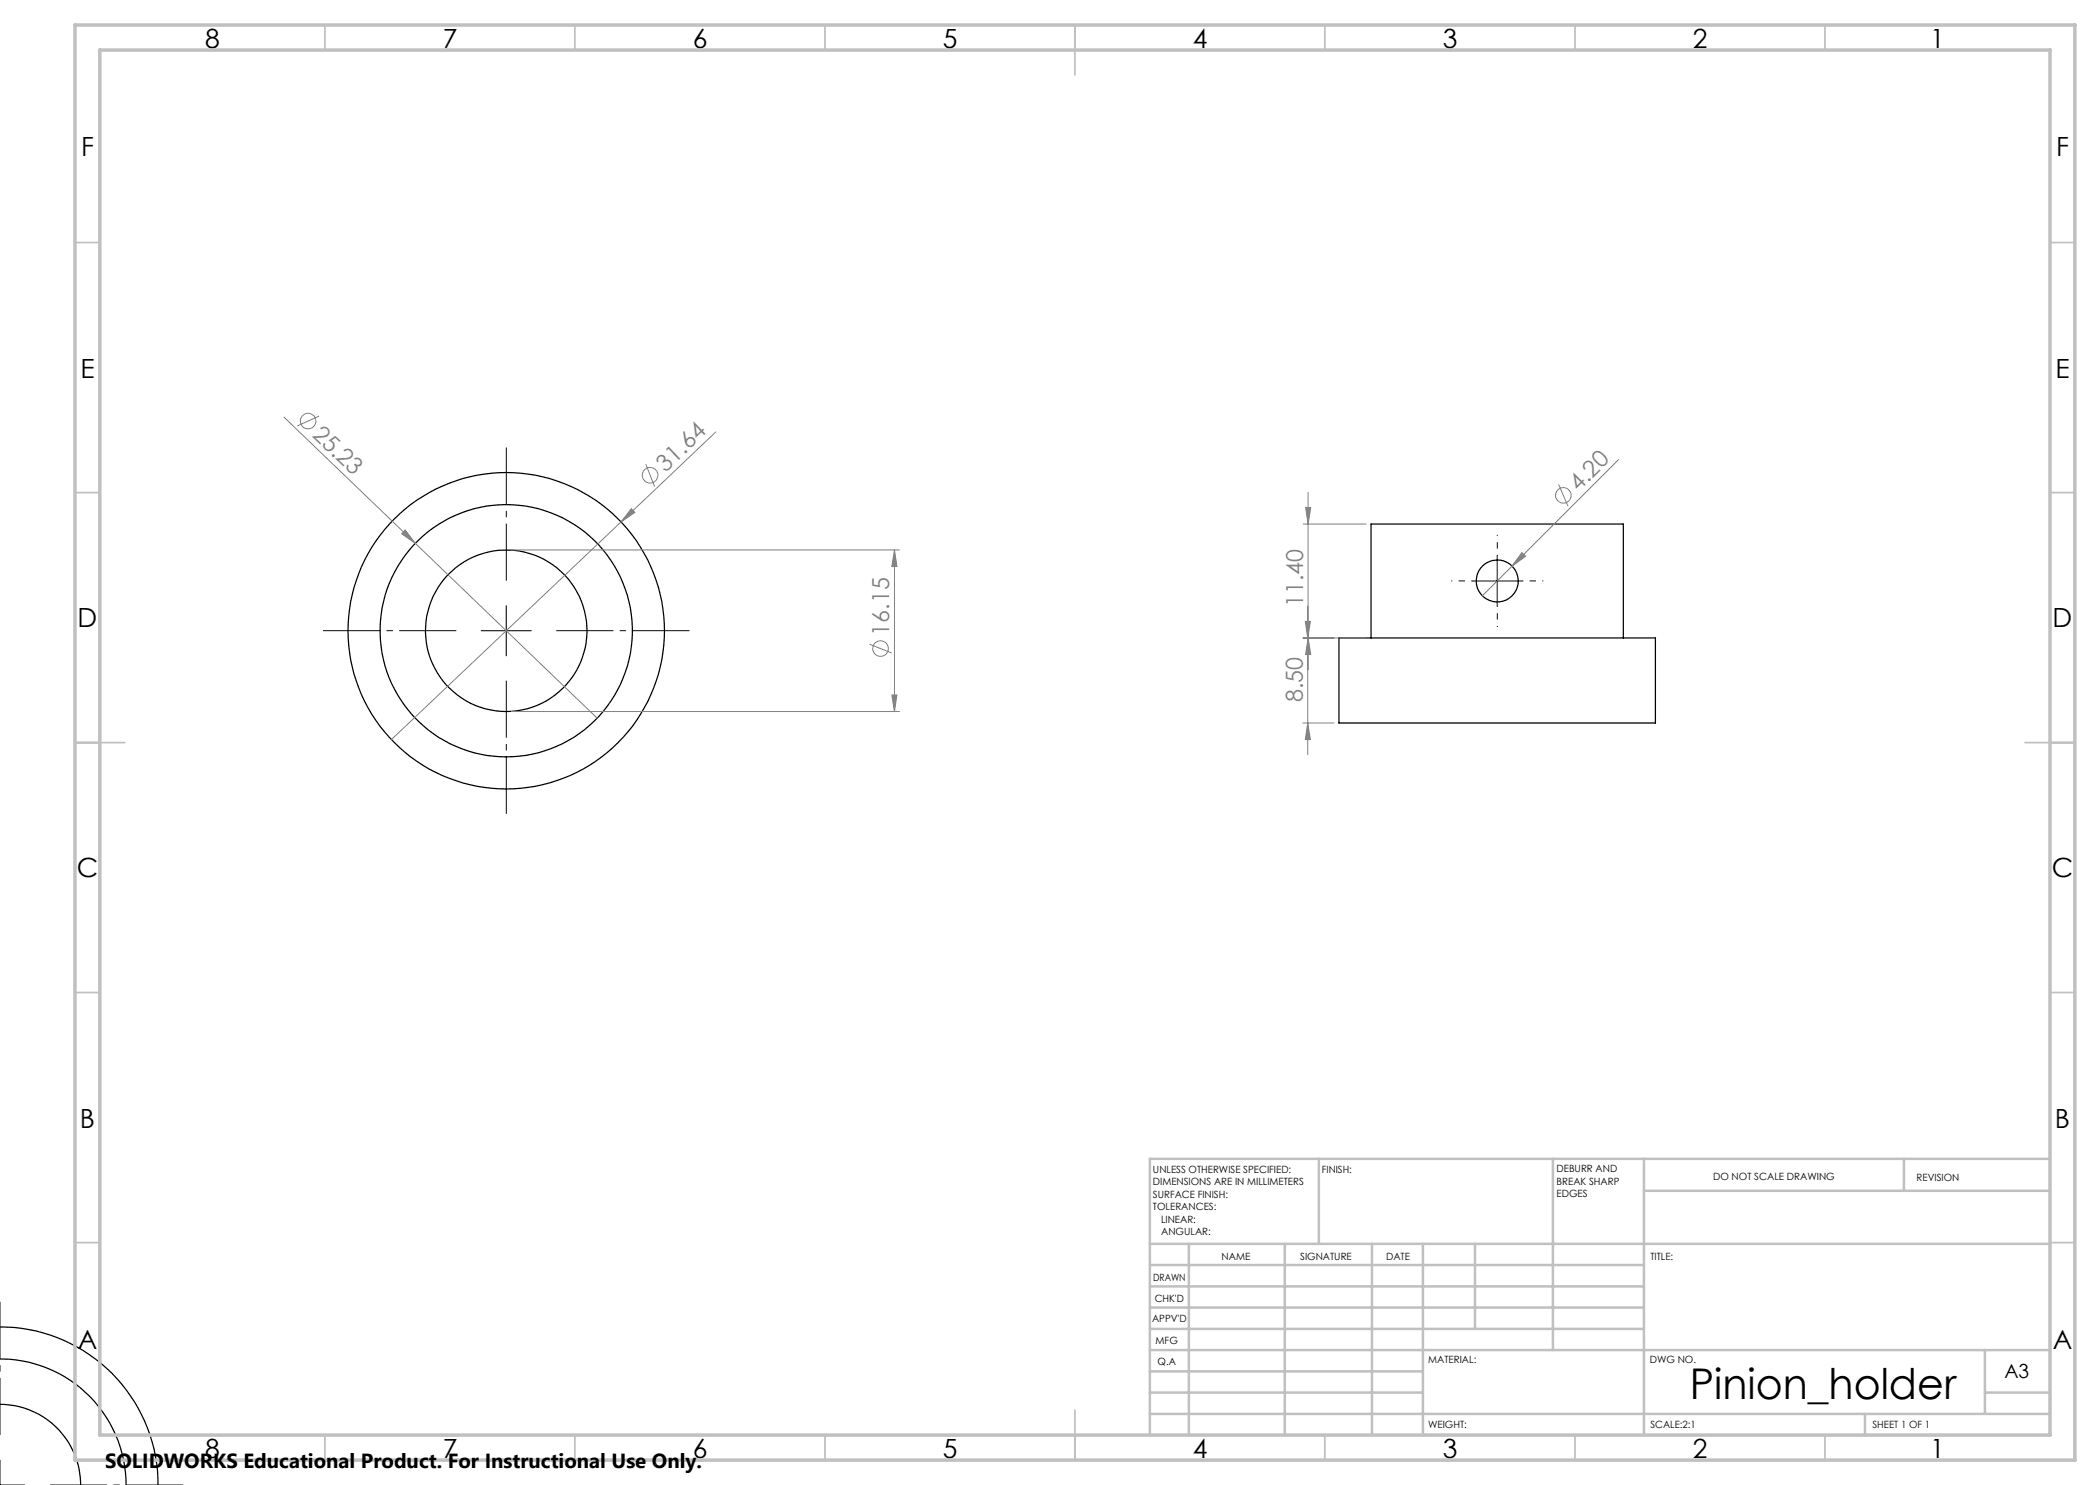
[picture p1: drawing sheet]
<svg xmlns="http://www.w3.org/2000/svg" width="420mm" height="297mm" viewBox="0 0 420 297" stroke-linecap="round" stroke-linejoin="round" font-family="sans-serif">
<g fill="none" stroke="#000" stroke-width=".25">
<path d="M267.8 127.6h63.3v17h-63.3zM274.2 127.6v-22.8h50.5v22.8M-.1 271.8a25.2 25.2 0 0 1 25.3 25.3M-.1 265.4a31.6 31.6 0 0 1 31.7 31.7M-.1 280.9a16.1 16.1 0 0 1 16.2 16.2"/>
<circle cx="299.5" cy="116.2" r="4.2"/>
<circle cx="101.2" cy="126.2" r="31.6"/>
<circle cx="101.2" cy="126.2" r="16.1"/>
<circle cx="101.2" cy="126.2" r="25.2"/>
</g>
<g fill="none" stroke="#808080" stroke-width=".2">
<path d="M56.8 83.4l26.2 25.3M63.8 83.2l-4.4 2M129.2 92.8l1.7 4.5M143.2 86.4l-19 18M261.6 98.5v35.4M311.7 96.9l1.9 4.4M323.7 91.9l-27.2 27.3M81 106l2 2.7-2.7-2zM83 108.7l36.5 34.9M102.2 110h77.7M124.2 104.4l-45.9 43.5M126.3 101.7l.7 .8-2.8 1.9z"/>
<path d="M178.9 110l.5 3.3h-1zM178.9 110v32.3M260.6 104.8h12.6M261.1 101.5h1l-.5 3.3zM304.4 110.5l.7 .8-2.7 1.9zM173.9 128.8l4.4 1.8M178.4 139h1l-.5 3.3zM260.6 127.6h12.6M261.1 124.3h1l-.6 3.3zM261.5 121.2v29.8M261.6 127.6l.5 3.3h-1zM102.2 142.3h77.7"/>
<path d="M260.6 144.6h6.2M261.5 144.6l.6 3.3h-1z"/>
<circle cx="61.6" cy="84.2" r="1.55"/>
<circle cx="130" cy="95" r="1.56"/>
<circle cx="312.7" cy="99.1" r="1.56"/>
<circle cx="176.1" cy="129.7" r="1.55"/>
</g>
<path d="M294.5 116.2h-4.2M299.5 111.2v-4.2M304.5 116.2h4.2M299.5 121.2v4.2" fill="none" stroke="#000" stroke-width=".2" stroke-dasharray="15.2 1.3 1.3 1.3" stroke-dashoffset="15" stroke-linecap="butt"/>
<path d="M101.3 116.1v-26.6M91.3 126.1h-26.7M101.3 136.1v26.7M111.3 126.1h26.6M0 287v-26.6M10 297h26.6" fill="none" stroke="#000" stroke-width=".2" stroke-dasharray="15.2 1.3 1.3 1.3" stroke-dashoffset="3.8" stroke-linecap="butt"/>
<path d="M294.5 116.2h9.9M299.4 111.2v10M96.2 126.1h10.1M101.2 121.1v10.1M-.1 297h5.1M0 292v5.1" fill="none" stroke="#000" stroke-width=".2"/>
<g fill="none" stroke="#c0c0c0" stroke-width=".35">
<path d="M65 5v5M115 5v5M165 5v5M215 5v10M265 5v5M315 5v5M365 5v5M15 48.5h5M410 48.5h5M15 98.5h5M410 98.5h5M15 148.5h10"/>
<path d="M405 148.5h10M15 198.5h5M410 198.5h5M15 248.5h5M410 248.5h5M65 287v5M115 287v5M165 287v5M215 282v10M265 287v5M315 287v5M365 287v5"/>
</g>
<g fill="none" stroke="#c0c0c0" stroke-width=".5">
<path d="M263.8 231.8v17M310.6 231.8v38.2M328.8 231.8v55.2M328.8 238.2h81.2M380.8 231.8v6.4M410 231.8h-180v55.2M230 248.8h180M230 257.3h98.8M230 253h98.8M237.8 248.8v38.2M257 248.8v38.2M274.4 248.8v38.2"/>
<path d="M284.6 248.8v38.2M295 248.8v17M230 265.8h98.8M230 261.5h98.8M230 278.5h54.6M230 274.3h54.6M230 270h180M397 278.5h13M397 270v12.8M230 282.8h180M373 282.8v4.2"/>
</g>
<path d="M15 5h400v287h-400zM20 10h390v277h-390z" fill="none" stroke="#c0c0c0" stroke-width=".7"/>
<g fill="#808080">
<path d="M81 106l2 2.7-2.7-2z"/>
<path d="M126.3 101.7l.7 .8-2.8 1.9z"/>
<path d="M304.4 110.5l.7 .8-2.7 1.9z"/>
<path d="M178.9 110l.5 3.3h-1zM178.4 139h1l-.5 3.3zM261.1 101.5h1l-.5 3.3zM261.6 127.6l.5 3.3h-1zM261.1 124.3h1l-.6 3.3zM261.5 144.6l.6 3.3h-1z"/>
</g>
<text font-size="8.5" x="338" y="279.7">Pinion_holder</text>
<g font-size="5.3">
<text x="41" y="9.5">8</text>
<text x="88.5" y="9.5">7</text>
<text x="138.5" y="9.5">6</text>
<text x="188.5" y="9.5">5</text>
<text x="238.5" y="9.5">4</text>
<text x="288.5" y="9.5">3</text>
<text x="338.5" y="9.5">2</text>
<text x="386" y="9.5">1</text>
<text x="16.2" y="31.3">F</text>
<text x="411.2" y="31.3">F</text>
<text x="16.1" y="75.5">E</text>
<text x="411.1" y="75.5">E</text>
<text x="15.5" y="125.5">D</text>
<text x="410.5" y="125.5">D</text>
<text x="15.4" y="175.5">C</text>
<text x="410.4" y="175.5">C</text>
<text x="16" y="225.5">B</text>
<text x="411" y="225.5">B</text>
<text x="15.5" y="269.8">A</text>
<text x="410.5" y="269.8">A</text>
<text x="41" y="291.5">8</text>
<text x="88.5" y="291.5">7</text>
<text x="138.5" y="291.5">6</text>
<text x="188.5" y="291.5">5</text>
<text x="238.5" y="291.5">4</text>
<text x="288.5" y="291.5">3</text>
<text x="338.5" y="291.5">2</text>
<text x="386" y="291.5">1</text>
</g>
<g font-size="4.7" fill="#808080">
<text x="62.3" y="87.2" transform="rotate(44 62.3 87.2)">25.23</text>
<text x="133.1" y="94.5" transform="rotate(-43 133.1 94.5)">31.64</text>
<text x="315.7" y="98.4" transform="rotate(-45 315.7 98.4)">4.20</text>
<text x="260.6" y="121.4" transform="rotate(-90 260.6 121.4)">11.40</text>
<text x="177.8" y="127.1" transform="rotate(-90 177.8 127.1)">16.15</text>
<text x="260.6" y="140.5" transform="rotate(-90 260.6 140.5)">8.50</text>
</g>
<text font-size="4.1" x="21" y="293.7">SOLIDWORKS Educational Product. For Instructional Use Only.</text>
<text font-size="3.9" x="400.9" y="275.5">A3</text>
<g font-size="2">
<text x="230.6" y="234.6">UNLESS OTHERWISE SPECIFIED:</text>
<text x="230.6" y="237.1">DIMENSIONS ARE IN MILLIMETERS</text>
<text x="230.6" y="239.6">SURFACE FINISH:</text>
<text x="264.4" y="234.6">FINISH:</text>
<text x="311.3" y="234.5">DEBURR AND</text>
<text x="311.3" y="237">BREAK SHARP</text>
<text x="311.3" y="239.5">EDGES</text>
<text x="342.6" y="236">DO NOT SCALE DRAWING</text>
<text x="383.3" y="236.2">REVISION</text>
<text x="230.6" y="242.1">TOLERANCES:</text>
<text x="232.2" y="244.6">LINEAR:</text>
<text x="232.2" y="247.1">ANGULAR:</text>
<text x="244.3" y="252">NAME</text>
<text x="260" y="251.9">SIGNATURE</text>
<text x="277.2" y="251.9">DATE</text>
<text x="330.1" y="251.9">TITLE:</text>
<text x="230.6" y="256.1">DRAWN</text>
<text x="230.9" y="260.3">CHK'D</text>
<text x="230.4" y="264.4">APPV'D</text>
<text x="231.1" y="268.8">MFG</text>
<text x="231.5" y="273">Q.A</text>
<text x="285.6" y="272.5">MATERIAL:</text>
<text x="330" y="272.5">DWG NO.</text>
<text x="285.6" y="285.5">WEIGHT:</text>
<text x="330.1" y="285.6">SCALE:2:1</text>
<text x="374.5" y="285.6">SHEET 1 OF 1</text>
</g>
</svg>
